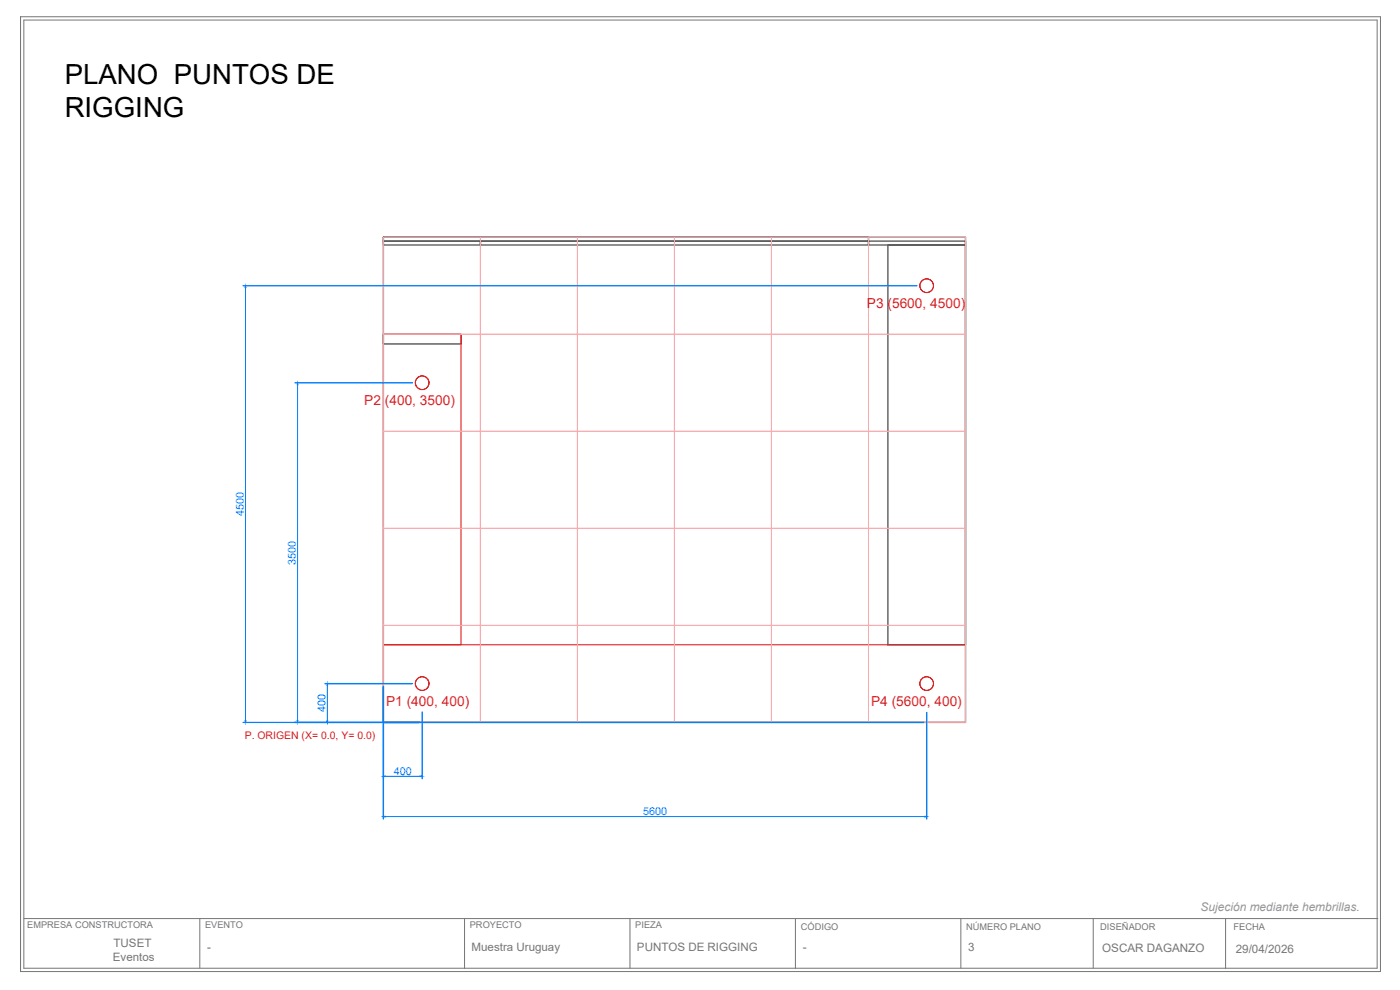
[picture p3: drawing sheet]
<svg xmlns="http://www.w3.org/2000/svg" width="420mm" height="297mm" viewBox="0 0 420 297" stroke-linecap="round" stroke-linejoin="round" font-family="sans-serif">
<!-- layer: 00-GENERAL -->
<path d="M115.1 71.2h174.7v145.6h-174.7zM115.1 71.2h145.5v1.1h-145.5zM115.1 72.3h29.1v1.2h-29.1zM144.2 72.3h116.4v1.2h-116.4zM260.6 72.3h29.2v1.2h-29.2zM266.5 73.5h23.3v120h-23.3zM115.1 100.3h23.3v2.9h-23.3z" fill="none" stroke="#545454" stroke-width=".4"/>
<!-- layer: 00-COTA-GENERAL -->
<g fill="none" stroke="#d00" stroke-width=".3">
<path d="M115.1 100.3h23.3v93.2h-23.3zM115.1 193.5h174.7v23.3h-174.7z"/>
<circle cx="278.1" cy="85.7" r="2.07"/>
<circle cx="278.1" cy="85.7" r="2.03"/>
<circle cx="126.7" cy="114.8" r="2.07"/>
<circle cx="126.7" cy="114.8" r="2.03"/>
<circle cx="126.7" cy="205.1" r="2.07"/>
<circle cx="126.7" cy="205.1" r="2.03"/>
<circle cx="278.1" cy="205.1" r="2.07"/>
<circle cx="278.1" cy="205.1" r="2.03"/>
</g>
<!-- layer: 00-TEXTO -->
<g fill="none" stroke="#f7abae" stroke-width=".3">
<path d="M115.1 71.2h29.1v29.1h-29.1zM144.2 71.2h29.1v29.1h-29.1zM173.3 71.2h29.1v29.1h-29.1zM202.4 71.2h29.1v29.1h-29.1zM231.5 71.2h29.1v29.1h-29.1zM260.6 71.2h29.2v29.1h-29.2zM115.1 100.3h29.1v29.1h-29.1zM144.2 100.3h29.1v29.1h-29.1zM173.3 100.3h29.1v29.1h-29.1zM202.4 100.3h29.1v29.1h-29.1zM231.5 100.3h29.1v29.1h-29.1zM260.6 100.3h29.2v29.1h-29.2z"/>
<path d="M115.1 129.4h29.1v29.1h-29.1zM144.2 129.4h29.1v29.1h-29.1zM173.3 129.4h29.1v29.1h-29.1zM202.4 129.4h29.1v29.1h-29.1zM231.5 129.4h29.1v29.1h-29.1zM260.6 129.4h29.2v29.1h-29.2zM115.1 158.5h29.1v29.1h-29.1zM144.2 158.5h29.1v29.1h-29.1zM173.3 158.5h29.1v29.1h-29.1zM202.4 158.5h29.1v29.1h-29.1zM231.5 158.5h29.1v29.1h-29.1zM260.6 158.5h29.2v29.1h-29.2z"/>
<path d="M115.1 187.6h29.1v29.2h-29.1zM144.2 187.6h29.1v29.2h-29.1zM173.3 187.6h29.1v29.2h-29.1zM202.4 187.6h29.1v29.2h-29.1zM231.5 187.6h29.1v29.2h-29.1zM260.6 187.6h29.2v29.2h-29.2z"/>
</g>
<!-- layer: P.RIGGING -->
<path d="M73 85.7h202.2M88.6 114.8h35.2M73 216.8h204.2M97.5 205.1h26.3M115.1 206v39.7M126.7 213.7v19.9M278.1 213.8v31.9" fill="none" stroke="#007fff" stroke-width=".4"/>
<path d="M73.7 86.3v129.9M89.3 115.4v100.8M98.2 205.7v10.5M115.6 232.9h10.5M115.6 245h161.9" fill="none" stroke="#007fff" stroke-width=".3"/>
<g fill="#007fff" stroke="#007fff" stroke-width=".3">
<path d="M98.2 205.1l.1 .6h-.2z"/>
<path d="M98.1 216.2h.2l-.1 .6z"/>
<path d="M126.1 232.8l.6 .1-.6 .1z"/>
<path d="M115.1 232.9l.5-.1v.2z"/>
<path d="M89.3 114.8l.1 .6h-.2z"/>
<path d="M89.2 216.2h.2l-.1 .6z"/>
<path d="M277.5 244.9l.6 .1-.6 .1z"/>
<path d="M115.1 245l.5-.1v.2z"/>
<path d="M73.7 85.7l.1 .6h-.2z"/>
<path d="M73.6 216.2h.2l-.1 .6z"/>
</g>
<!-- layer: EESS. cajetin -->
<path d="M6.2 5h408.1v286.5h-408.1zM7.2 6h406.1v284.5h-406.1zM7.2 275.6h406.3M60 275.6v14.9M139.4 275.6v14.9M189.1 275.6v14.9M238.7 275.6v14.9M288.4 275.6v14.9M328.1 275.6v14.9M367.8 275.6v14.9" fill="none" stroke="#767676" stroke-width=".3"/>
<g font-size="8.3">
<text x="19.4" y="25.1">PLANO PUNTOS DE</text>
<text x="19.4" y="35.1">RIGGING</text>
</g>
<g font-size="4.1" fill="#cd2027">
<text x="260.2" y="92.4">P3 (5600, 4500)</text>
<text x="109.3" y="121.7">P2 (400, 3500)</text>
<text x="115.9" y="211.9">P1 (400, 400)</text>
<text x="261.4" y="211.9">P4 (5600, 400)</text>
</g>
<text font-size="3.6" fill="#939598" x="360.3" y="273.3">Sujeción mediante hembrillas.</text>
<g font-size="3.5" fill="#767676">
<text x="34.1" y="284.1">TUSET</text>
<text x="62.2" y="285.3">-</text>
<text x="141.5" y="285.3">Muestra Uruguay</text>
<text x="191.2" y="285.4">PUNTOS DE RIGGING</text>
<text x="241" y="285.3">-</text>
<text x="290.6" y="285.3">3</text>
<text x="330.8" y="285.5">OSCAR DAGANZO</text>
<text x="370.9" y="285.9">29/04/2026</text>
<text x="33.9" y="288.2">Eventos</text>
</g>
<g font-size="3.3" fill="#007fff">
<text x="73.2" y="154.8" transform="rotate(-90 73.2 154.8)">4500</text>
<text x="88.8" y="169.4" transform="rotate(-90 88.8 169.4)">3500</text>
<text x="97.7" y="213.6" transform="rotate(-90 97.7 213.6)">400</text>
<text x="118.2" y="232.4">400</text>
<text x="193" y="244.5">5600</text>
</g>
<text font-size="3.1" fill="#cd2027" x="73.4" y="221.8">P. ORIGEN (X= 0.0, Y= 0.0)</text>
<g font-size="2.8" fill="#767676">
<text x="8.2" y="278.5">EMPRESA CONSTRUCTORA</text>
<text x="61.6" y="278.5">EVENTO</text>
<text x="141" y="278.5">PROYECTO</text>
<text x="190.7" y="278.5">PIEZA</text>
<text x="240.4" y="279">CÓDIGO</text>
<text x="290" y="279">NÚMERO PLANO</text>
<text x="330.2" y="279">DISEÑADOR</text>
<text x="370.2" y="279">FECHA</text>
</g>
</svg>
